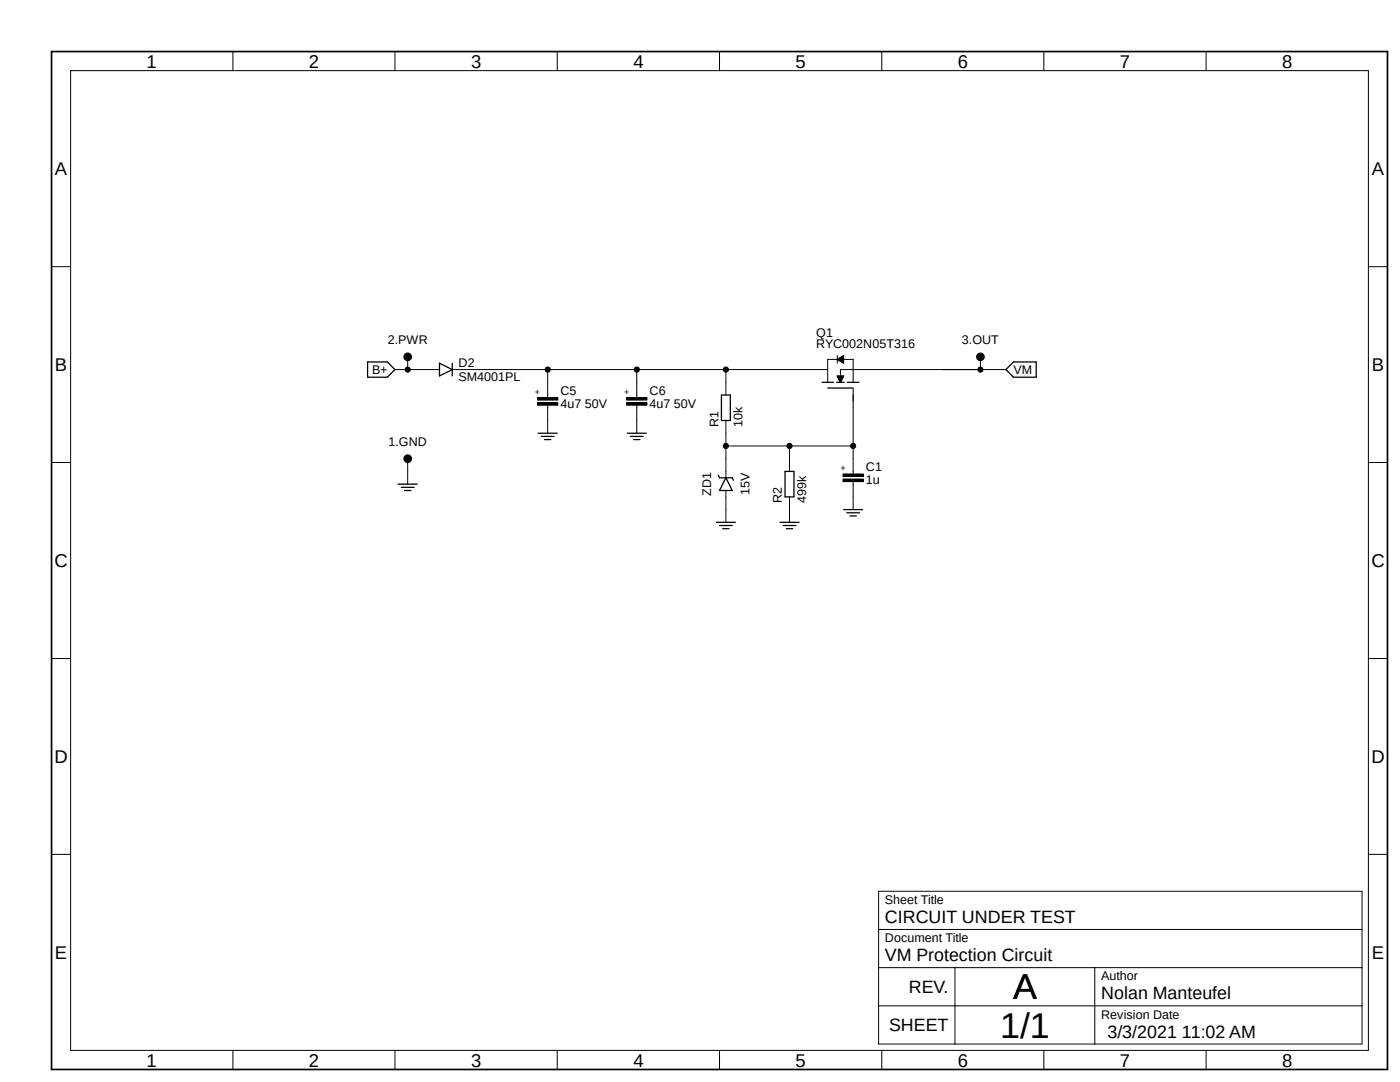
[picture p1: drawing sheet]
<svg xmlns="http://www.w3.org/2000/svg" width="279mm" height="216mm" viewBox="0 0 279 216" stroke-linecap="round" stroke-linejoin="round" font-family="sans-serif">
<path d="M9.8 9.9l267.5 204.1M277.3 9.9l-267.5 204.1" fill="none" stroke="#fff" stroke-width=".2"/>
<g fill="none" stroke="#000" stroke-width=".25">
<path d="M73.4 72.2h3.9l1.5 1.5-1.5 1.6h-3.9zM87.7 72.5l2.6 1.2-2.6 1.3zM90.3 72.5v2.5M144 78.8h1.8v5.1h-1.8zM164 76.3h2.3M165.2 77.4h5.1M167 76.3h1.5M167.1 75h1.3l-.7 1.3zM167.1 75.2h1.2M167.3 75.4h.9M167.3 75.6h.8M167.4 75.7h.6"/>
<path d="M167.5 75.9h.4M167.6 76.1h.2M169.1 76.3h2.3M200.7 73.7l1.6-1.5h4.5v3.1h-4.5zM79.5 96.6h3.8M80.1 97.2h2.5M80.7 97.9h1.3M107.4 86.4h3.8M108 87.1h2.6M108.7 87.7h1.2M125.2 86.4h3.8M125.8 87.1h2.6"/>
<path d="M126.4 87.7h1.3M143.3 94.8l.3 .5h2.5l.3 .5M144.9 95.3l1.2 2.6h-2.5zM156.7 94.1h1.8v5h-1.8zM143 104.2h3.8M143.6 104.9h2.5M144.2 105.5h1.3M155.7 104.2h3.8M156.3 104.9h2.5M156.9 105.5h1.3M168.4 101.7h3.8M169 102.3h2.5"/>
<path d="M169.6 103h1.3"/>
</g>
<g fill="none" stroke="#000" stroke-width=".2">
<path d="M14.1 14.1h259v195.5h-259zM46.5 10.3v3.8M78.8 10.3v3.8M111.2 10.3v3.8M143.6 10.3v3.8M176 10.3v3.8M208.3 10.3v3.8M240.7 10.3v3.8M10.3 53.2h3.8M273.1 53.2h3.8M78.8 73.7h8.9M81.4 71.2v2.5"/>
<path d="M90.3 73.7h74.9M107.3 79.3h4v.5h-4zM109.3 73.7v5.6M125.1 79.3h4v.5h-4zM127.1 73.7v5.6M144.9 73.7v5.1M165.2 76.3v-4.6h5.1v4.6M167.1 71v1.5M167.1 71.7l1.3-.7v1.5zM167.2 71.8h1.2M167.3 71.9h1.1M167.3 71.6h1.1"/>
<path d="M167.4 71.5h1M167.5 72h.9M167.6 72.1h.8M167.6 71.4h.8M167.7 71.3h.7M167.8 72.1h.6M167.9 72.2h.5M167.9 71.2h.5M168 71.2h.4M168.1 72.3h.3M168.2 72.4h.2M168.2 71.1h.2"/>
<path d="M168.3 71h.1M170.3 77.5v17.1M195.7 71.2v2.5M200.7 73.7h-33v2.6M10.3 92.3h3.8M81.4 91.5v5.1M107.3 80.3h4v.6h-4zM109.3 80.9v5.5M125.1 80.3h4v.6h-4zM127.1 80.9v5.5M144.9 83.9v11.4M144.9 97.9v6.3"/>
<path d="M144.9 89h25.4M157.6 89v5.1M157.6 99.1v5.1M168.2 95.6h4.1v.5h-4.1zM168.2 94.6h4.1v.5h-4.1zM170.3 96.1v5.6M273.1 92.3h3.8M10.3 131.4h3.8M273.1 131.4h3.8M10.3 170.5h3.8M175.3 177.8h96.5v30.5h-96.5zM273.1 170.5h3.8"/>
<path d="M175.3 185.5h96.5M175.3 193.1h96.5M190.6 193.1v15.2M218.5 193.1v15.2M46.5 209.6v3.8M78.8 209.6v3.8M111.2 209.6v3.8M143.6 209.6v3.8M175.3 200.7h96.5M176 209.6v3.8M208.3 209.6v3.8M240.7 209.6v3.8"/>
<circle cx="81.4" cy="73.7" r=".51"/>
<circle cx="81.4" cy="71.2" r=".76"/>
<circle cx="109.3" cy="73.7" r=".51"/>
<circle cx="127.1" cy="73.7" r=".51"/>
<circle cx="144.9" cy="73.7" r=".51"/>
<circle cx="195.7" cy="73.7" r=".51"/>
<circle cx="195.7" cy="71.2" r=".76"/>
<circle cx="81.4" cy="91.5" r=".76"/>
<circle cx="144.9" cy="89" r=".51"/>
<circle cx="157.6" cy="89" r=".51"/>
<circle cx="170.3" cy="89" r=".51"/>
</g>
<g fill="#000">
<path d="M107.3 79.3h4v.5h-4z" fill-rule="evenodd"/>
<path d="M125.1 79.3h4v.5h-4z" fill-rule="evenodd"/>
<path d="M107.3 80.3h4v.6h-4z" fill-rule="evenodd"/>
<path d="M125.1 80.3h4v.6h-4z" fill-rule="evenodd"/>
<path d="M168.2 95.6h4.1v.5h-4.1z" fill-rule="evenodd"/>
<path d="M168.2 94.6h4.1v.5h-4.1z" fill-rule="evenodd"/>
<circle cx="81.4" cy="73.7" r=".51"/>
<circle cx="81.4" cy="71.2" r=".76"/>
<circle cx="109.3" cy="73.7" r=".51"/>
<circle cx="127.1" cy="73.7" r=".51"/>
<circle cx="144.9" cy="73.7" r=".51"/>
<circle cx="195.7" cy="73.7" r=".51"/>
<circle cx="195.7" cy="71.2" r=".76"/>
<circle cx="81.4" cy="91.5" r=".76"/>
<circle cx="144.9" cy="89" r=".51"/>
<circle cx="157.6" cy="89" r=".51"/>
<circle cx="170.3" cy="89" r=".51"/>
</g>
<path d="M10.3 10.3h266.6v203.1h-266.6z" fill="none" stroke="#000" stroke-width=".34"/>
<g font-size="7.2">
<text x="202.2" y="199.4">A</text>
<text x="199.6" y="207.1">1/1</text>
</g>
<g font-size="3.7">
<text x="29.3" y="13.5">1</text>
<text x="61.6" y="13.5">2</text>
<text x="94" y="13.5">3</text>
<text x="126.4" y="13.5">4</text>
<text x="158.7" y="13.5">5</text>
<text x="191.1" y="13.5">6</text>
<text x="223.5" y="13.5">7</text>
<text x="255.9" y="13.5">8</text>
<text x="11" y="35">A</text>
<text x="273.8" y="35">A</text>
<text x="11" y="74">B</text>
<text x="273.8" y="74">B</text>
<text x="10.9" y="113.2">C</text>
<text x="273.7" y="113.2">C</text>
<text x="10.9" y="152.3">D</text>
<text x="273.7" y="152.3">D</text>
<text x="11" y="191.3">E</text>
<text x="273.8" y="191.3">E</text>
<text x="29.3" y="212.8">1</text>
<text x="61.6" y="212.8">2</text>
<text x="94" y="212.8">3</text>
<text x="126.4" y="212.8">4</text>
<text x="158.7" y="212.8">5</text>
<text x="191.1" y="212.8">6</text>
<text x="223.5" y="212.8">7</text>
<text x="255.9" y="212.8">8</text>
</g>
<g font-size="3.6">
<text x="176.6" y="184.2">CIRCUIT UNDER TEST</text>
<text x="176.6" y="191.8">VM Protection Circuit</text>
<text x="181.4" y="198.2">REV.</text>
<text x="219.8" y="199.4">Nolan Manteufel</text>
<text x="177.4" y="205.8">SHEET</text>
<text x="221" y="207.1">3/3/2021 11:02 AM</text>
</g>
<g font-size="2.5">
<text x="77.4" y="68.7">2.PWR</text>
<text x="162.9" y="69.5">RYC002N05T316</text>
<text x="162.9" y="67.2">Q1</text>
<text x="192" y="68.7">3.OUT</text>
<text x="74.3" y="74.6">B+</text>
<text x="91.5" y="76.1">SM4001PL</text>
<text x="91.5" y="73.3">D2</text>
<text x="202.3" y="74.6">VM</text>
<text x="111.8" y="81.4">4u7 50V</text>
<text x="111.8" y="78.8">C5</text>
<text x="129.6" y="81.4">4u7 50V</text>
<text x="129.6" y="78.8">C6</text>
<text x="77.6" y="89">1.GND</text>
<text x="143.4" y="85.2" transform="rotate(-90 143.4 85.2)">R1</text>
<text x="148.2" y="85.2" transform="rotate(-90 148.2 85.2)">10k</text>
<text x="172.8" y="94.1">C1</text>
<text x="141.9" y="99" transform="rotate(-90 141.9 99)">ZD1</text>
<text x="149.6" y="98.8" transform="rotate(-90 149.6 98.8)">15V</text>
<text x="156" y="100.4" transform="rotate(-90 156 100.4)">R2</text>
<text x="160.9" y="100.4" transform="rotate(-90 160.9 100.4)">499k</text>
<text x="172.8" y="96.6">1u</text>
<text x="176.6" y="180.4">Sheet Title</text>
<text x="176.6" y="188">Document Title</text>
<text x="219.8" y="195.6">Author</text>
<text x="219.8" y="203.2">Revision Date</text>
</g>
<g font-size="1.8">
<text x="106.8" y="78.8">+</text>
<text x="124.5" y="78.8">+</text>
<text x="167.7" y="94.1">+</text>
</g>
</svg>
